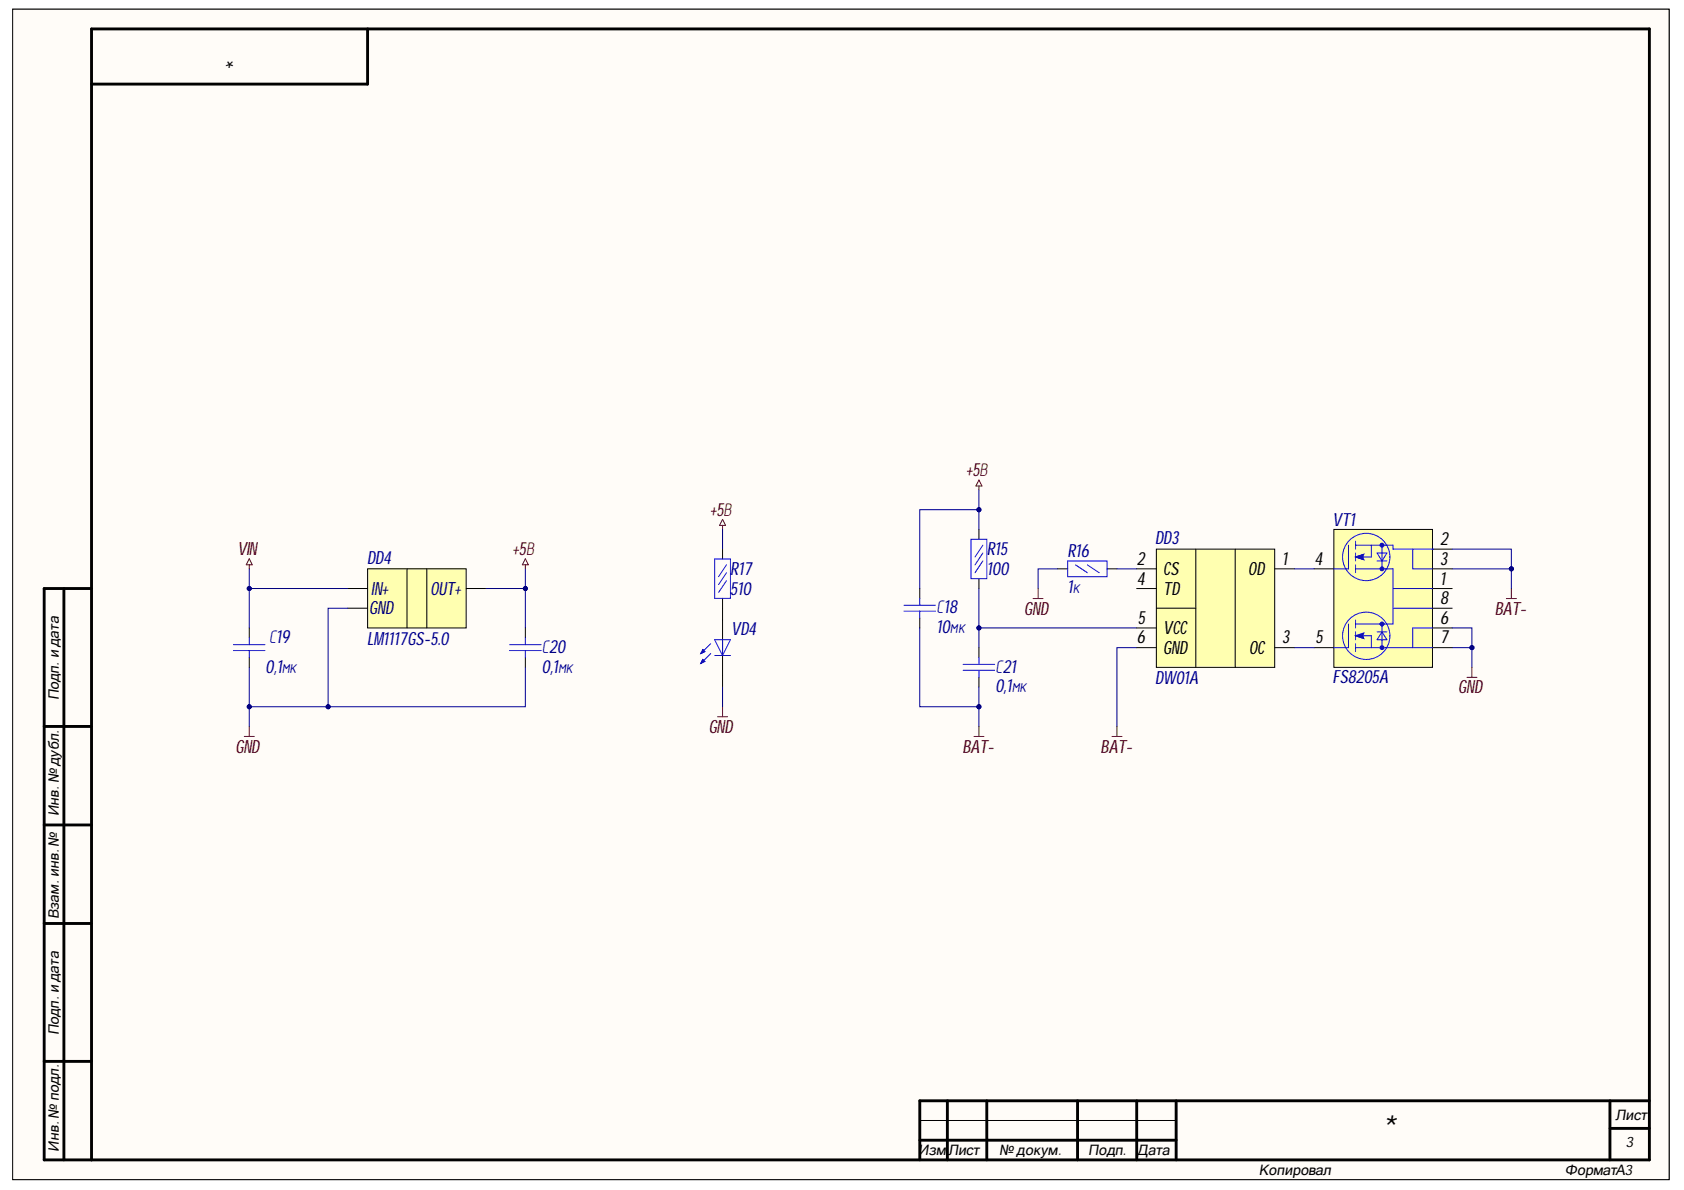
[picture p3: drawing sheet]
<svg xmlns="http://www.w3.org/2000/svg" width="297mm" height="210mm" viewBox="0 0 297 210" stroke-linecap="round" stroke-linejoin="round" font-family="sans-serif">
<path d="M2.2 1.6h292.2v206.5h-292.2z" fill-rule="evenodd" fill="#fffcf8"/>
<path d="M2.2 1.6h292.2v206.5h-292.2z" fill="none" stroke="#000" stroke-width=".18"/>
<path d="M2.2 1.6h292.2v206.5h-292.2z" fill-rule="evenodd" fill="#fffcf8"/>
<path d="M2.2 1.6h292.2v206.5h-292.2zM162.2 197.6h45.3" fill="none" stroke="#000" stroke-width=".18"/>
<g fill="none" stroke="#000" stroke-width=".51">
<path d="M64.8 5.1v9.7h-48.7M11.3 103.8v100.8M16.1 103.8h-8.3v100.8h283.1v-199.5h-274.8v199.5M7.8 128.1h8.3M7.8 145.5h8.3M7.8 162.9h8.3M7.8 187.2h8.3M167.1 194.2v10.4M174.1 194.2v10.4M190.1 194.2v10.4M200.5 194.2v10.4M207.5 194.2v10.4"/>
<path d="M284 194.2v10.4M284 199h6.9M290.9 194.2h-128.7v10.4M162.2 201.1h45.3"/>
</g>
<path d="M127.5 91.6l.5 1.1h-1.1zM127.5 92.7v.7M43.1 129.9h1.8M44 128.1v1.8" fill="none" stroke="#800000" stroke-width=".18"/>
<path d="M64.8 100.3h17.4v10.5h-17.4z" fill-rule="evenodd" fill="#ffffb0"/>
<path d="M127.5 96.9v1.7M44 110.8v1.7M44 116v1.7M61.4 107.3h3.4M61.4 103.8h3.4M64.8 100.3h17.4v10.5h-17.4zM71.8 100.3v10.5M75.3 100.3v10.5M82.2 103.8h3.5M92.7 110.8v1.7M92.7 116v1.7M127.5 105.5v15.7" fill="none" stroke="#000" stroke-width=".18"/>
<path d="M44 98.6l.5 1h-1.1zM44 99.6v.7" fill="none" stroke="#800000" stroke-width=".18"/>
<g fill="none" stroke="#00f" stroke-width=".18">
<path d="M126.1 98.6h2.7v6.9h-2.7zM128.1 99.6l-1.3 2.1M41.2 113.7h5.5M41.2 114.8h5.5M44 112.5v1.2M44 114.8v1.2M89.9 113.7h5.5M89.9 114.8h5.5M92.7 112.5v1.2M92.7 114.8v1.2M124 114.6l.3 .3-.7 .4zM125.4 113.5l-1.8 1.8"/>
<path d="M126.1 112.8h2.7l-1.3 2.8zM126.1 115.6h2.7M127.5 112.8v2.8M128.1 101l-1.3 2.1M128.1 102.4l-1.3 2.1"/>
</g>
<path d="M124 114.6l.3 .3-.7 .4z" fill="#00f"/>
<path d="M124 114.6l.3 .3-.7 .4zM124 116.3l.3 .4-.7 .3zM125.4 115.3l-1.8 1.7" fill="none" stroke="#00f" stroke-width=".18"/>
<path d="M124 116.3l.3 .4-.7 .3z" fill="#00f"/>
<path d="M124 116.3l.3 .4-.7 .3z" fill="none" stroke="#00f" stroke-width=".18"/>
<path d="M92.7 98.6l.5 1h-1.1zM92.7 99.6v.7M126.6 126.4h1.7M127.5 124.7v1.7" fill="none" stroke="#800000" stroke-width=".18"/>
<path d="M235.3 93.4h17.4v24.3h-17.4z" fill-rule="evenodd" fill="#ffffb0"/>
<path d="M235.3 93.4h17.4v24.3h-17.4zM252.7 96.9h3.4M231.8 100.3h3.5M231.8 114.2h3.5M252.7 103.8h3.4M252.7 100.3h3.4M252.7 107.3h3.4M252.7 110.8h3.4M252.7 114.2h3.4" fill="none" stroke="#000" stroke-width=".18"/>
<g fill="none" stroke="#00f" stroke-width=".18">
<path d="M237.9 96.2v4.1M239.1 96.2h5.6M239.1 98.2l1.4 .5M239.1 95.5v1.4M239.1 97.5v1.4M239.1 99.6v1.4M240.5 97.8l-1.4 .4M241.9 96.2v2h-2.8M242.9 98.9h1.7M242.9 97.5h1.7l-.8 1.4zM243.8 96.2v1.3M243.8 98.9v1.4"/>
<path d="M239.1 100.3h5.6"/>
<circle cx="241" cy="98.2" r="4.2"/>
</g>
<path d="M239.1 98.2l1.5-.4-.2 .2 .2 .7z" fill-rule="evenodd" fill="#00f"/>
<path d="M239.1 98.2l1.5-.4-.2 .2 .2 .7zM243.8 97.5v1.4M237.4 100.3h.5" fill="none" stroke="#00f" stroke-width=".18"/>
<circle cx="243.8" cy="96.2" r=".35" fill="#00f"/>
<circle cx="243.8" cy="96.2" r=".35" fill="none" stroke="#00f" stroke-width=".18"/>
<circle cx="243.8" cy="100.3" r=".35" fill="#00f"/>
<g fill="none" stroke="#00f" stroke-width=".18">
<path d="M237.9 110.1v4.1M239.1 114.2h5.6M239.1 110.1h5.6M239.1 112.1h2.8v2.1M239.1 112.1l1.4 .5M239.1 109.4v1.4M239.1 111.5v1.3M239.1 113.5v1.4M240.5 111.7l-1.4 .4M242.9 111.5h1.7M243.8 111.5l.8 1.3h-1.7zM243.8 110.1v1.4"/>
<path d="M243.8 112.8v1.4"/>
<circle cx="241" cy="112.1" r="4.2"/>
<circle cx="243.8" cy="100.3" r=".35"/>
</g>
<path d="M239.1 112.1l1.5-.4-.2 .2 .2 .7z" fill-rule="evenodd" fill="#00f"/>
<path d="M237.4 114.2h.5M239.1 112.1l1.5-.4-.2 .2 .2 .7zM243.8 111.5v1.4M244.7 110.1h1" fill="none" stroke="#00f" stroke-width=".18"/>
<circle cx="243.8" cy="110.1" r=".35" fill="#00f"/>
<circle cx="243.8" cy="110.1" r=".35" fill="none" stroke="#00f" stroke-width=".18"/>
<circle cx="243.8" cy="114.2" r=".35" fill="#00f"/>
<g fill="none" stroke="#00f" stroke-width=".18">
<path d="M244.3 96.2h1.4v.7h7M249.2 96.9v3.4h3.5M252.7 96.9h.1M235.3 114.2h2.1M235.3 100.3h2.1M244.3 114.2h8.4M244.3 100.3h1.4v9.8M245.7 107.3h7M245.7 103.8h7M252.7 110.8h-3.5v3.4"/>
<circle cx="243.8" cy="114.2" r=".35"/>
</g>
<path d="M204 96.9h20.8v20.8h-20.8z" fill-rule="evenodd" fill="#ffffb0"/>
<g fill="none" stroke="#000" stroke-width=".18">
<path d="M172.7 93.4v1.7M204 96.9h20.8v20.8h-20.8zM210.9 96.9v20.8M217.9 96.9v20.8M162.2 103.8v1.7M162.2 109v1.8M172.7 102.1v1.7M172.7 114.2v1.8M172.7 119.4v1.8M186.6 100.3h1.7M195.3 100.3h1.7M200.5 100.3h3.5"/>
<path d="M200.5 114.2h3.5M200.5 103.8h3.5M200.5 110.8h3.5M204 107.3h6.9M224.8 100.3h3.5M224.8 114.2h3.5"/>
</g>
<path d="M172.7 84.7l.5 1h-1.1zM172.7 85.7v.7M182.2 105.6h1.8M183.1 103.8v1.8M258.8 119.5h1.7M259.6 117.7v1.8M265.7 105.6h1.8M266.6 103.8v1.8M171.8 129.9h1.8M172.7 128.1v1.8M196.1 129.9h1.8M197 128.1v1.8" fill="none" stroke="#800000" stroke-width=".18"/>
<g fill="none" stroke="#00f" stroke-width=".18">
<path d="M171.3 95.1h2.8v7h-2.8zM173.4 97.5l-1.4 2.1M173.4 96.2l-1.4 2M173.4 98.9l-1.4 2.1M188.3 98.9h7v2.8h-7zM189.7 99.6l2.1 1.4M191.8 99.6l2.1 1.4M159.4 106.8h5.6M159.4 107.8h5.6M162.2 105.5v1.3M162.2 107.8v1.2M169.9 118.2h5.6"/>
<path d="M169.9 117.2h5.6M172.7 116v1.2M172.7 118.2v1.2"/>
</g>
<path d="M44 100.3v3.5h17.4" fill="none" stroke="#000080" stroke-width=".18"/>
<circle cx="44" cy="103.8" r=".35" fill="#000080"/>
<g fill="none" stroke="#000080" stroke-width=".18">
<path d="M44 103.8v7"/>
<circle cx="44" cy="103.8" r=".35"/>
</g>
<circle cx="44" cy="103.8" r=".35" fill="#000080"/>
<g fill="none" stroke="#000080" stroke-width=".18">
<path d="M61.4 107.3h-3.5v17.4"/>
<circle cx="44" cy="103.8" r=".35"/>
</g>
<circle cx="57.9" cy="124.7" r=".35" fill="#000080"/>
<g fill="none" stroke="#000080" stroke-width=".18">
<path d="M127.5 93.4v3.5M92.7 103.8v7M127.5 121.2v3.5"/>
<circle cx="57.9" cy="124.7" r=".35"/>
</g>
<circle cx="92.7" cy="103.8" r=".35" fill="#000080"/>
<g fill="none" stroke="#000080" stroke-width=".18">
<path d="M92.7 100.3v3.5h-7"/>
<circle cx="92.7" cy="103.8" r=".35"/>
</g>
<circle cx="92.7" cy="103.8" r=".35" fill="#000080"/>
<g fill="none" stroke="#000080" stroke-width=".18">
<path d="M228.3 100.3h3.5M228.3 114.2h3.5M256.1 114.2h3.5v3.5"/>
<circle cx="92.7" cy="103.8" r=".35"/>
</g>
<circle cx="259.6" cy="114.2" r=".35" fill="#000080"/>
<g fill="none" stroke="#000080" stroke-width=".18">
<path d="M256.1 110.8h3.5v3.4"/>
<circle cx="259.6" cy="114.2" r=".35"/>
</g>
<circle cx="259.6" cy="114.2" r=".35" fill="#000080"/>
<g fill="none" stroke="#000080" stroke-width=".18">
<path d="M256.1 96.9h10.5v3.4"/>
<circle cx="259.6" cy="114.2" r=".35"/>
</g>
<circle cx="266.6" cy="100.3" r=".35" fill="#000080"/>
<g fill="none" stroke="#000080" stroke-width=".18">
<path d="M256.1 100.3h10.5v3.5"/>
<circle cx="266.6" cy="100.3" r=".35"/>
</g>
<circle cx="266.6" cy="100.3" r=".35" fill="#000080"/>
<g fill="none" stroke="#000080" stroke-width=".18">
<path d="M172.7 103.8v7M186.6 100.3h-3.5v3.5M197 100.3h3.5M200.5 114.2h-3.5v13.9"/>
<circle cx="266.6" cy="100.3" r=".35"/>
</g>
<circle cx="172.7" cy="110.8" r=".35" fill="#000080"/>
<g fill="none" stroke="#000080" stroke-width=".18">
<path d="M172.7 89.9h-10.5v13.9"/>
<circle cx="172.7" cy="110.8" r=".35"/>
</g>
<circle cx="172.7" cy="89.9" r=".35" fill="#000080"/>
<g fill="none" stroke="#000080" stroke-width=".18">
<path d="M162.2 110.8v13.9h10.5"/>
<circle cx="172.7" cy="89.9" r=".35"/>
</g>
<circle cx="172.7" cy="124.7" r=".35" fill="#000080"/>
<g fill="none" stroke="#000080" stroke-width=".18">
<path d="M92.7 117.7v7h-48.7"/>
<circle cx="172.7" cy="124.7" r=".35"/>
</g>
<circle cx="44" cy="124.7" r=".35" fill="#000080"/>
<circle cx="44" cy="124.7" r=".35" fill="none" stroke="#000080" stroke-width=".18"/>
<circle cx="57.9" cy="124.7" r=".35" fill="#000080"/>
<g fill="none" stroke="#000080" stroke-width=".18">
<path d="M200.5 110.8h-27.8v3.4"/>
<circle cx="57.9" cy="124.7" r=".35"/>
</g>
<circle cx="172.7" cy="110.8" r=".35" fill="#000080"/>
<g fill="none" stroke="#000080" stroke-width=".18">
<path d="M44 117.7v10.4"/>
<circle cx="172.7" cy="110.8" r=".35"/>
</g>
<circle cx="44" cy="124.7" r=".35" fill="#000080"/>
<g fill="none" stroke="#000080" stroke-width=".18">
<path d="M172.7 121.2v6.9"/>
<circle cx="44" cy="124.7" r=".35"/>
</g>
<circle cx="172.7" cy="124.7" r=".35" fill="#000080"/>
<g fill="none" stroke="#000080" stroke-width=".18">
<path d="M172.7 86.4v7"/>
<circle cx="172.7" cy="124.7" r=".35"/>
</g>
<circle cx="172.7" cy="89.9" r=".35" fill="#000080"/>
<circle cx="172.7" cy="89.9" r=".35" fill="none" stroke="#000080" stroke-width=".18"/>
<text font-size="6.3" x="243.8" y="201.2">*</text>
<text font-size="4.4" x="41.8" y="8.9" transform="rotate(-180 41.8 8.9)">*</text>
<g font-size="3.3" fill="#800000">
<text x="170.4" y="84">+5В</text>
<text x="125.3" y="90.9">+5В</text>
<text x="41.9" y="97.9">VIN</text>
<text x="90.4" y="97.9">+5В</text>
<text x="180.7" y="108.4">GND</text>
<text x="263.6" y="108.4">BAT-</text>
<text x="257.2" y="122.3">GND</text>
<text x="125" y="129.2">GND</text>
<text x="41.5" y="132.8">GND</text>
<text x="169.8" y="132.8">BAT-</text>
<text x="194.1" y="132.8">BAT-</text>
</g>
<g font-size="3.3" fill="#000080">
<text x="235.1" y="92.7">VT1</text>
<text x="64.8" y="99.5">DD4</text>
<text x="128.8" y="101.4">R17</text>
<text x="174.1" y="98">R15</text>
<text x="174.1" y="101.5">100</text>
<text x="188.3" y="98.2">R16</text>
<text x="203.8" y="96">DD3</text>
<text x="65.5" y="104.9">IN+</text>
<text x="76" y="104.9">OUT+</text>
<text x="128.8" y="105">510</text>
<text x="188.3" y="104.5">1к</text>
<text x="47.5" y="113.5">С19</text>
<text x="64.8" y="113.8">LM1117GS-5.0</text>
<text x="65.1" y="108.3">GND</text>
<text x="129" y="112.1">VD4</text>
<text x="165.2" y="108.2">С18</text>
<text x="165.2" y="111.7">10мк</text>
<text x="46.9" y="118.7">0,1мк</text>
<text x="95.6" y="115.2">С20</text>
<text x="95.6" y="118.7">0,1мк</text>
<text x="175.6" y="118.7">С21</text>
<text x="175.6" y="122.1">0,1мк</text>
<text x="203.8" y="120.7">DW01A</text>
<text x="235.1" y="120.5">FS8205A</text>
</g>
<g font-size="3.3">
<text x="200.5" y="99.6">2</text>
<text x="205.2" y="101.4">CS</text>
<text x="220.2" y="101.4">OD</text>
<text x="226.2" y="99.6">1</text>
<text x="231.8" y="99.6">4</text>
<text x="254" y="96.2">2</text>
<text x="254" y="99.6">3</text>
<text x="200.5" y="103.1">4</text>
<text x="205.2" y="104.9">TD</text>
<text x="254" y="103.1">1</text>
<text x="254" y="106.6">8</text>
<text x="200.5" y="113.5">6</text>
<text x="200.7" y="110">5</text>
<text x="205.2" y="111.8">VCC</text>
<text x="226.2" y="113.5">3</text>
<text x="232" y="113.5">5</text>
<text x="254" y="110">6</text>
<text x="254" y="113.5">7</text>
<text x="205.2" y="115.3">GND</text>
<text x="220.3" y="115.3">OC</text>
</g>
<g font-size="2.6">
<text x="10.4" y="123.6" transform="rotate(-90 10.4 123.6)">Подп. и дата</text>
<text x="10.4" y="144" transform="rotate(-90 10.4 144)">Инв. № дубл.</text>
<text x="10.4" y="162.2" transform="rotate(-90 10.4 162.2)">Взам. инв. №</text>
<text x="10.4" y="182.6" transform="rotate(-90 10.4 182.6)">Подп. и дата</text>
<text x="285" y="197.5">Лист</text>
<text x="10.4" y="203.2" transform="rotate(-90 10.4 203.2)">Инв. № подл.</text>
<text x="162" y="203.8">Изм.</text>
<text x="167.2" y="203.8">Лист</text>
<text x="176.3" y="203.8">№ докум.</text>
<text x="191.9" y="203.8">Подп.</text>
<text x="200.5" y="203.8">Дата</text>
<text x="286.7" y="202.3">3</text>
<text x="222" y="207.2">Копировал</text>
<text x="276" y="207.2">ФорматА3</text>
</g>
</svg>
